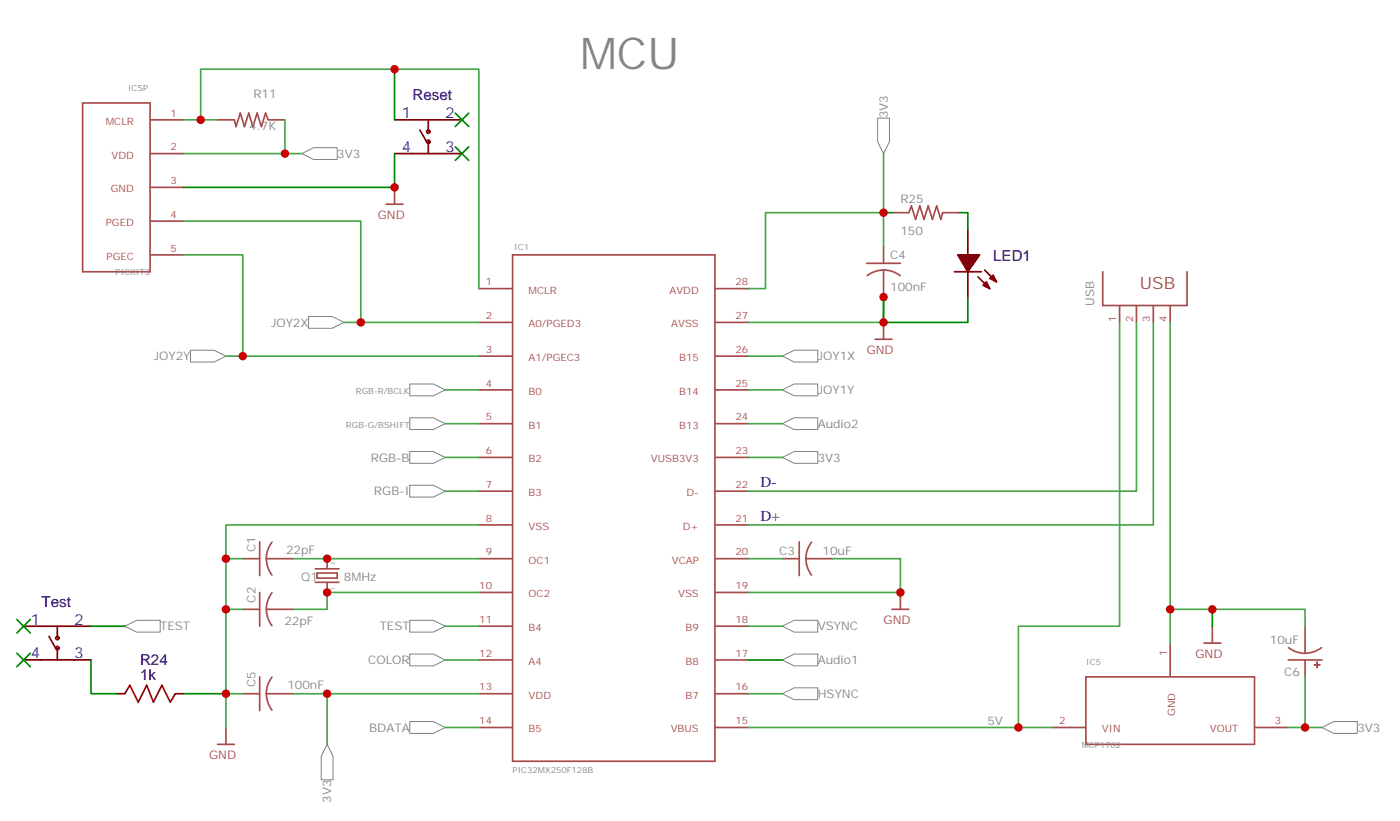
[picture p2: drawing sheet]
<svg xmlns="http://www.w3.org/2000/svg" width="293mm" height="172mm" viewBox="0 0 293 172" stroke-linecap="round" stroke-linejoin="round" font-family="sans-serif">
<path d="M230.7 56.8v7.1h17.7v-7.1M234.2 63.9v3.5M237.8 63.9v3.5M241.3 63.9v3.5M244.8 63.9v3.5M66 118.9h4.9M66.3 119.8h4.3v1h-4.3zM68.4 116.8v2.1M66 121.7h4.9M68.4 121.7v2.1" fill="none" stroke="#a64a4a" stroke-width=".35"/>
<g fill="#a64a4a">
<circle cx="68.4" cy="116.8" r=".18"/>
<circle cx="68.4" cy="123.8" r=".18"/>
</g>
<g fill="none" stroke="#a64a4a" stroke-width=".35">
<path d="M17.3 21.5h14.1v35.3h-14.1zM31.5 25h7M31.5 32.1h7M31.5 39.2h7M45.5 25h3.5M49 25l.4 1.5 .9-2.9 .9 2.9 .8-2.9 .9 2.9 .9-2.9 .9 2.9 .9-2.9 .5 1.4M56.1 25h3.5M82.5 39.2v3.5M31.5 53.3h7M31.5 46.2h7M80.8 42.7h3.5M107.2 53.3h42.4v105.8h-42.4z"/>
<path d="M181.3 55h7.1M184.9 56.4l-1.9 .3-1.6 .9M184.9 51.5v3.5M184.9 56.4v2.2M184.9 58.6v3.5M184.9 56.4l1.8 .3 1.6 .9M186.6 44.5h3.5M190.1 44.5l.6-1.5 .9 2.9 .8-2.9 .9 2.9 .9-2.9 .9 2.9 .9-2.9 .8 2.9 .4-1.4M197.3 44.5h3.4M100.2 60.3h6.9M100.2 67.4h6.9M100.2 74.4h6.9"/>
<path d="M149.7 60.3h6.9M149.7 67.4h6.9M149.7 74.4h6.9M183.1 70.9h3.5M184.9 67.4v3.5M100.2 81.5h6.9M100.2 88.5h6.9M100.2 95.6h6.9M149.7 81.5h6.9M149.7 88.5h6.9M149.7 95.6h6.9M50.8 116.8h3.5"/>
<path d="M54.3 113.2v7.1M56.9 113.3l-.9 1.6-.3 1.9M57.9 116.8h-2.2l.3 1.8 .9 1.6M57.9 116.8h3.5M100.2 116.8h6.9M100.2 102.7h6.9M100.2 109.7h6.9M149.7 116.8h6.9M149.7 102.7h6.9M149.7 109.7h6.9M163.7 116.8h3.5M167.2 113.2v7.1"/>
<path d="M169.8 113.3l-.9 1.6-.3 1.9M170.7 116.8h-2.1l.3 1.8 .9 1.6M170.8 116.8h3.5M50.8 127.4h3.5M54.3 123.8v7.1M56.9 123.9l-.9 1.6-.3 1.9M57.9 127.4h-2.2l.3 1.8 .9 1.6M57.9 127.4h3.5M100.2 123.8h6.9M100.2 130.9h6.9M100.2 137.9h6.9M149.7 123.8h6.9"/>
<path d="M149.7 130.9h6.9M149.7 137.9h6.9M186.6 127.4h3.5M188.4 123.8v3.6M244.8 134.4v7M269.5 137.9h7.1M269.6 135.4l1.6 .8 1.8 .3M273 134.4v2.1l1.9-.3 1.6-.8M273 130.9v3.5M273 138v3.5M45.5 155.6h3.5M47.3 152v3.6"/>
<path d="M50.8 145h3.5M54.3 141.5v7M56.9 141.5l-.9 1.7-.3 1.8M57.9 145h-2.2l.3 1.8 .9 1.6M57.9 145h3.5M100.2 152h6.9M100.2 145h6.9M149.7 152h6.9M149.7 145h6.9M220.1 152h7M227.2 141.5h35.3v14.1h-35.3zM262.6 152h6.9"/>
</g>
<g fill="#a64a4a" stroke="#a64a4a" stroke-width=".21">
<path d="M274.9 138.9h1.3v.1h-1.3z"/>
<path d="M275.5 138.3h.1v1.3h-.1z"/>
</g>
<g fill="none" stroke="#870000" stroke-width=".35">
<path d="M82.5 32.1h14.2M82.5 25h14.2M87.8 27.2l1.5 2.4M89.6 25v2.5M89.6 29.6v2.5M199.7 56.8h5.6M202.5 48v5.3M202.5 56.8v5.3M204.6 57.9l2.5 2.4M206 56.4l2.5 2.5M4.9 137.9h14.1M4.9 130.9h14.1"/>
<path d="M10.2 133l1.4 2.5M12 130.9v2.4M12 135.5v2.4M24.3 145h1.8M36.7 145h1.8"/>
<circle cx="89.6" cy="29.6" r=".35"/>
<circle cx="89.6" cy="27.5" r=".35"/>
<circle cx="12" cy="133.3" r=".35"/>
<circle cx="12" cy="135.5" r=".35"/>
</g>
<path d="M26.1 145l1.1-1.8 1.7 3.6 1.8-3.6 1.4 3.6 1.8-3.6 1.7 3.6 1.1-1.8" fill="none" stroke="#a10000" stroke-width=".35"/>
<g fill="#870000" stroke="#870000" stroke-width=".35">
<path d="M205.7 59.6l.7-.7 .7 1.4z"/>
<path d="M207.1 58.2l.7-.7 .7 1.4z"/>
<path d="M200.4 53.3h4.6l-2.5 3.5z"/>
</g>
<g fill="#fff" stroke="#828282" stroke-width=".21">
<path d="M85.7 94.4h5l2.4 1.2-2.4 1.2h-5z"/>
<path d="M85.7 87.3h5l2.4 1.2-2.4 1.3h-5z"/>
<path d="M85.7 80.3h5l2.4 1.2-2.4 1.2h-5z"/>
<path d="M85.7 101.4h5l2.4 1.3-2.4 1.2h-5z"/>
<path d="M163.7 74.4l2.5-1.2h4.9v2.5h-4.9z"/>
<path d="M163.7 81.5l2.5-1.2h4.9v2.4h-4.9z"/>
<path d="M39.9 73.2h4.9l2.5 1.2-2.5 1.3h-4.9z"/>
<path d="M64.6 66.1h4.9l2.5 1.3-2.5 1.2h-4.9z"/>
<path d="M85.7 136.7h5l2.4 1.2-2.4 1.3h-5z"/>
<path d="M163.7 145l2.5-1.2h4.9v2.4h-4.9z"/>
<path d="M163.7 130.9l2.5-1.3h4.9v2.5h-4.9z"/>
<path d="M85.7 150.8h5l2.4 1.2-2.4 1.3h-5z"/>
<path d="M163.7 88.5l2.5-1.2h4.9v2.5h-4.9z"/>
<path d="M163.7 95.6l2.5-1.2h4.9v2.4h-4.9z"/>
<path d="M63.1 32.1l2.5-1.2h5v2.4h-5z"/>
<path d="M68.4 155.6l1.3 2.4v5h-2.5v-5z"/>
<path d="M276.6 152l2.4-1.2h5v2.5h-5z"/>
<path d="M183.6 24.7h2.5v4.9l-1.2 2.5-1.3-2.5z"/>
<path d="M163.7 137.9l2.5-1.2h4.9v2.5h-4.9z"/>
<path d="M85.7 129.6h5l2.4 1.3-2.4 1.2h-5z"/>
<path d="M26.1 130.9l2.5-1.3h4.9v2.5h-4.9z"/>
</g>
<path d="M251.9 134.4h3.5M253.6 130.9v3.5" fill="none" stroke="#a64a4a" stroke-width=".35"/>
<g fill="none" stroke="#4aa64a" stroke-width=".35">
<path d="M38.5 32.1h21.1M38.5 25h7M42 25v-10.5h58.2v45.8M59.6 25v7.1h3.5M184.9 32.1v12.4h-24.7v15.8h-3.6M38.5 53.3h12.3v21.1h49.4M38.5 46.2h37v21.2h24.7M184.9 44.5v7M47.3 74.4h3.5M72 67.4h3.5M156.6 74.4h7.1M184.9 62.1v5.3h-28.3"/>
<path d="M234.2 67.4v63.5h-21.1v21.1M237.8 67.4v35.3h-81.2M241.3 67.4v42.3h-84.7M244.8 67.4v67M93.1 95.6h7.1M93.1 88.5h7.1M93.1 81.5h7.1M156.6 95.6h7.1M156.6 88.5h7.1M156.6 81.5h7.1M47.3 116.8h3.5M61.4 116.8h38.8"/>
<path d="M93.1 102.7h7.1M100.2 109.7h-52.9v42.3M156.6 116.8h7.1M174.3 116.8h14.1v7h-31.8M47.3 127.4h3.5M93.1 137.9h7.1M93.1 130.9h7.1M100.2 123.8h-31.8v3.6h-7M156.6 130.9h7.1M244.8 127.4h28.2v3.5M47.3 145h3.5M61.4 145h7"/>
<path d="M93.1 152h7.1M100.2 145h-31.8v10.6M156.6 152h63.5M156.6 145h7.1M269.5 152h7.1M273 141.5v10.5"/>
</g>
<path d="M82.5 14.5v10.5M82.5 32.1v7.1h-44M184.9 44.5h1.7M200.7 44.5h1.8v3.5M184.9 62.1v5.3h17.6v-5.3M19 137.9v7.1h5.3M19 130.9h7.1M156.6 137.9h7.1M253.6 127.4v3.5M38.5 145h8.8" fill="none" stroke="#008700" stroke-width=".35"/>
<g fill="#c00">
<circle cx="184.9" cy="44.4" r=".88"/>
<circle cx="184.9" cy="62.1" r=".88"/>
<circle cx="82.6" cy="39.2" r=".88"/>
<circle cx="82.6" cy="14.5" r=".88"/>
<circle cx="188.4" cy="123.8" r=".88"/>
<circle cx="47.3" cy="116.8" r=".88"/>
<circle cx="47.3" cy="127.4" r=".88"/>
<circle cx="47.3" cy="145" r=".88"/>
<circle cx="50.8" cy="74.4" r=".88"/>
<circle cx="75.5" cy="67.4" r=".88"/>
<circle cx="244.8" cy="127.4" r=".88"/>
<circle cx="59.6" cy="32.1" r=".88"/>
<circle cx="68.4" cy="145" r=".88"/>
<circle cx="273.1" cy="152" r=".88"/>
<circle cx="42" cy="25" r=".88"/>
<circle cx="184.9" cy="67.4" r=".88"/>
<circle cx="213.1" cy="152" r=".88"/>
<circle cx="68.4" cy="123.8" r=".88"/>
<circle cx="68.4" cy="116.8" r=".88"/>
<circle cx="253.6" cy="127.4" r=".88"/>
</g>
<g fill="#c00" stroke="#008700" stroke-width=".35">
<path d="M3.5 129.5l2.8 2.8zM6.3 129.5l-2.8 2.8z"/>
<path d="M3.5 136.5l2.8 2.8zM6.3 136.5l-2.8 2.8z"/>
<path d="M95.2 23.6l2.9 2.9zM98.1 23.6l-2.9 2.9z"/>
<path d="M95.2 30.7l2.9 2.8zM98.1 30.7l-2.9 2.8z"/>
</g>
<text font-size="9.2" fill="#838383" x="121.4" y="14.5">MCU</text>
<text font-size="3.5" fill="#a54b4b" x="238.5" y="60.3">USB</text>
<g font-size="3.2" fill="#000080">
<text x="86.3" y="21">Reset</text>
<text x="207.8" y="54.5">LED1</text>
<text x="8.7" y="126.8">Test</text>
<text x="29.3" y="142.2">1k</text>
<text x="29.3" y="139.1">R24</text>
</g>
<g font-size="3.2" fill="#00f">
<text x="84.1" y="24.7">1</text>
<text x="93.1" y="24.7">2</text>
<text x="84.1" y="31.8">4</text>
<text x="93.1" y="31.8">3</text>
<text x="159.1" y="101.8">D-</text>
<text x="159.1" y="108.8">D+</text>
<text x="6.5" y="130.5">1</text>
<text x="15.5" y="130.5">2</text>
<text x="6.5" y="137.6">4</text>
<text x="15.5" y="137.6">3</text>
</g>
<g font-size="2.5" fill="#838383">
<text x="53" y="20.5">R11</text>
<text x="52.1" y="27.2">4.7K</text>
<text x="185.7" y="24.7" transform="rotate(-90 185.7 24.7)">3V3</text>
<text x="70.6" y="33">3V3</text>
<text x="188.4" y="42.4">R25</text>
<text x="188.4" y="49">150</text>
<text x="186.3" y="54.2">C4</text>
<text x="186.3" y="60.9">100nF</text>
<text x="229" y="63.9" transform="rotate(-90 229 63.9)">USB</text>
<text x="56.7" y="68.2">JOY2X</text>
<text x="32.2" y="75.3">JOY2Y</text>
<text x="171.1" y="75.3">JOY1X</text>
<text x="171.1" y="82.4">JOY1Y</text>
<text x="171.1" y="89.4">Audio2</text>
<text x="77.6" y="96.5">RGB-B</text>
<text x="171.1" y="96.5">3V3</text>
<text x="78.2" y="103.5">RGB-I</text>
<text x="53.4" y="115.4" transform="rotate(-90 53.4 115.4)">C1</text>
<text x="59.9" y="115.7">22pF</text>
<text x="163" y="116.1">C3</text>
<text x="172.1" y="116.1">10uF</text>
<text x="53.4" y="125.9" transform="rotate(-90 53.4 125.9)">C2</text>
<text x="63" y="121.4">Q1</text>
<text x="72" y="121.4">8MHz</text>
<text x="33.5" y="131.7">TEST</text>
<text x="59.5" y="130.5">22pF</text>
<text x="79.4" y="131.7">TEST</text>
<text x="171.1" y="131.7">VSYNC</text>
<text x="265.7" y="134.6">10uF</text>
<text x="53.4" y="143.6" transform="rotate(-90 53.4 143.6)">C5</text>
<text x="60.1" y="143.9">100nF</text>
<text x="77" y="138.8">COLOR</text>
<text x="171.1" y="138.8">Audio1</text>
<text x="268.7" y="141.3">C6</text>
<text x="171.1" y="145.9">HSYNC</text>
<text x="77.2" y="152.9">BDATA</text>
<text x="206.6" y="151.6">5V</text>
<text x="284" y="152.9">3V3</text>
<text x="69.3" y="167.8" transform="rotate(-90 69.3 167.8)">3V3</text>
</g>
<g font-size="2.5" fill="#a54b4b">
<text x="79" y="45.7">GND</text>
<text x="181.3" y="73.9">GND</text>
<text x="184.9" y="130.4">GND</text>
<text x="250.1" y="137.4">GND</text>
<text x="43.7" y="158.6">GND</text>
</g>
<g font-size="2.1" fill="#a54b4b">
<text x="22.1" y="26.1">MCLR</text>
<text x="35.7" y="24.4">1</text>
<text x="23.3" y="33.1">VDD</text>
<text x="35.7" y="31.4">2</text>
<text x="23.2" y="40.2">GND</text>
<text x="35.7" y="38.5">3</text>
<text x="22.2" y="47.3">PGED</text>
<text x="35.7" y="45.5">4</text>
<text x="35.7" y="52.6">5</text>
<text x="22.3" y="54.3">PGEC</text>
<text x="101.6" y="59.6">1</text>
<text x="153.9" y="59.6">28</text>
<text x="110.6" y="61.4">MCLR</text>
<text x="140.1" y="61.4">AVDD</text>
<text x="101.6" y="66.7">2</text>
<text x="110.6" y="68.4">A0/PGED3</text>
<text x="140.4" y="68.4">AVSS</text>
<text x="153.9" y="66.7">27</text>
<text x="233.5" y="67.3" transform="rotate(-90 233.5 67.3)">1</text>
<text x="237.1" y="67.3" transform="rotate(-90 237.1 67.3)">2</text>
<text x="240.6" y="67.3" transform="rotate(-90 240.6 67.3)">3</text>
<text x="244.1" y="67.3" transform="rotate(-90 244.1 67.3)">4</text>
<text x="101.6" y="73.7">3</text>
<text x="110.6" y="75.5">A1/PGEC3</text>
<text x="142.1" y="75.5">B15</text>
<text x="153.9" y="73.7">26</text>
<text x="101.6" y="80.8">4</text>
<text x="110.6" y="82.5">B0</text>
<text x="142.1" y="82.5">B14</text>
<text x="153.9" y="80.8">25</text>
<text x="101.6" y="87.9">5</text>
<text x="110.6" y="89.6">B1</text>
<text x="142.1" y="89.6">B13</text>
<text x="153.9" y="87.9">24</text>
<text x="101.6" y="94.9">6</text>
<text x="153.9" y="94.9">23</text>
<text x="101.6" y="102">7</text>
<text x="110.6" y="96.6">B2</text>
<text x="136.2" y="96.6">VUSB3V3</text>
<text x="153.9" y="102">22</text>
<text x="110.6" y="103.7">B3</text>
<text x="143.6" y="103.7">D-</text>
<text x="101.6" y="109">8</text>
<text x="110.6" y="110.8">VSS</text>
<text x="142.9" y="110.8">D+</text>
<text x="153.9" y="109">21</text>
<text x="101.6" y="116.1">9</text>
<text x="110.6" y="117.8">OC1</text>
<text x="140.6" y="117.8">VCAP</text>
<text x="153.9" y="116.1">20</text>
<text x="100.3" y="123.1">10</text>
<text x="110.6" y="124.9">OC2</text>
<text x="141.9" y="124.9">VSS</text>
<text x="153.9" y="123.1">19</text>
<text x="100.3" y="130.2">11</text>
<text x="110.6" y="131.9">B4</text>
<text x="143.4" y="131.9">B9</text>
<text x="153.9" y="130.2">18</text>
<text x="100.3" y="137.2">12</text>
<text x="153.9" y="137.2">17</text>
<text x="244.1" y="137.2" transform="rotate(-90 244.1 137.2)">1</text>
<text x="110.6" y="139">A4</text>
<text x="143.4" y="139">B8</text>
<text x="100.3" y="144.3">13</text>
<text x="110.6" y="146">VDD</text>
<text x="143.4" y="146">B7</text>
<text x="153.9" y="144.3">16</text>
<text x="245.9" y="149.7" transform="rotate(-90 245.9 149.7)">GND</text>
<text x="100.3" y="151.4">14</text>
<text x="110.6" y="153.1">B5</text>
<text x="140.3" y="153.1">VBUS</text>
<text x="153.9" y="151.4">15</text>
<text x="221.6" y="151.4">2</text>
<text x="230.6" y="153.1">VIN</text>
<text x="253.1" y="153.1">VOUT</text>
<text x="266.7" y="151.4">3</text>
</g>
<g font-size="1.8" fill="#838383">
<text x="26.8" y="19.1">ICSP</text>
<text x="107.6" y="52.2">IC1</text>
<text x="24.2" y="57.5">PICKIT3</text>
<text x="74.5" y="82.4">RGB-R/BCLK</text>
<text x="72.4" y="89.4">RGB-G/BSHIFT</text>
<text x="227.3" y="139">IC5</text>
<text x="107.2" y="161.6">PIC32MX250F128B</text>
<text x="226.3" y="156.3">MCP1702</text>
</g>
<g font-size="1.1" fill="#4ba54b">
<text x="70" y="118.2" transform="rotate(-90 70 118.2)">2</text>
<text x="70" y="123.3" transform="rotate(-90 70 123.3)">1</text>
</g>
</svg>
